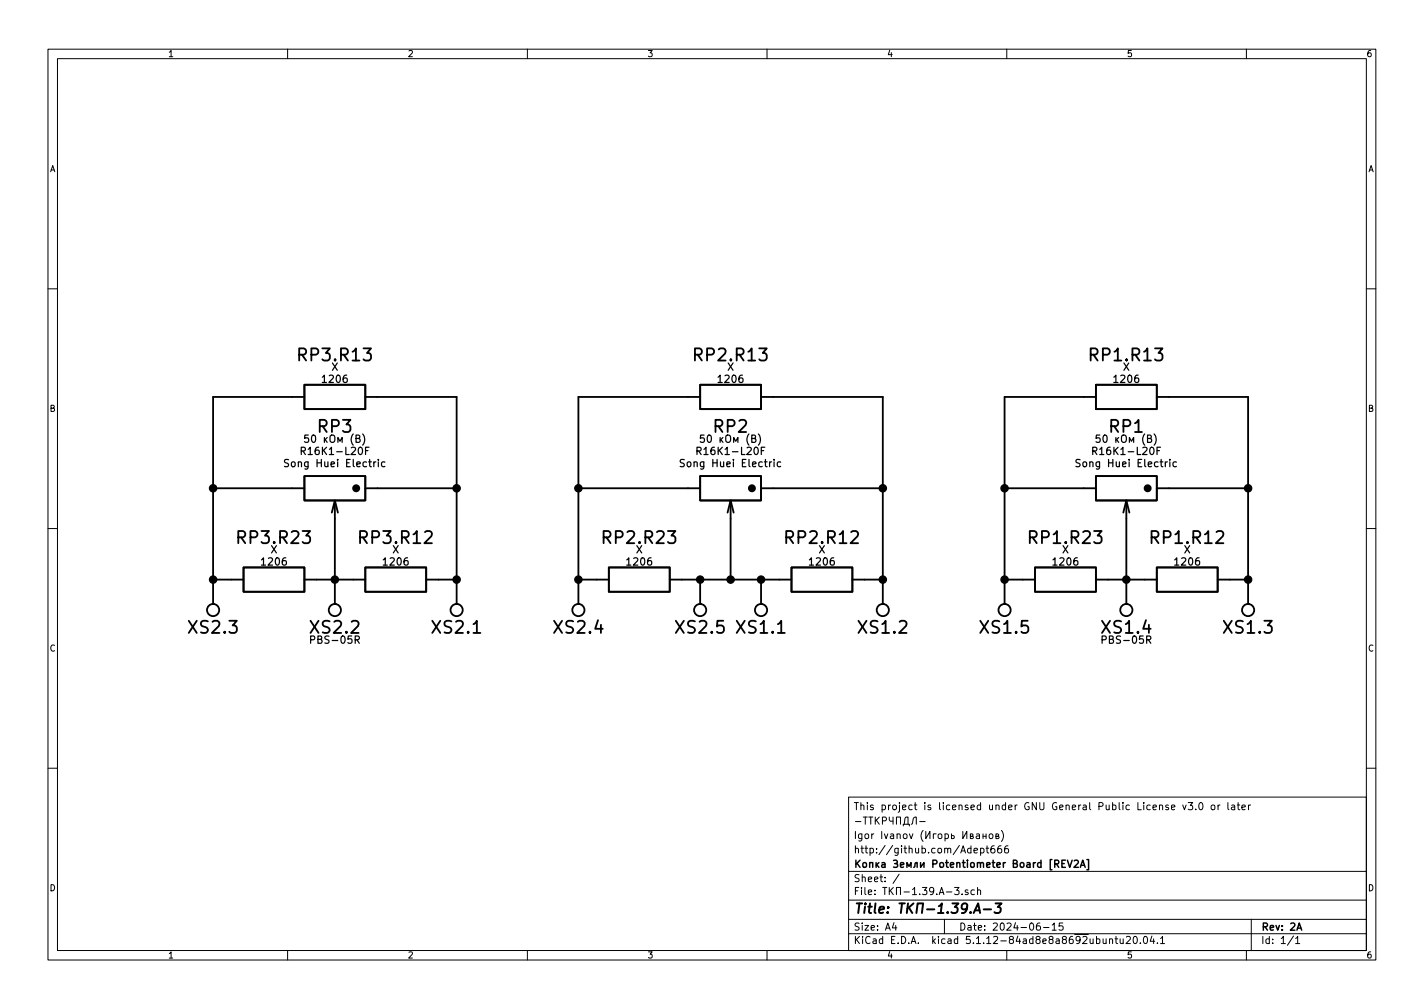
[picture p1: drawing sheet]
EESchema Schematic File Version 4
EELAYER 30 0
EELAYER END
$Descr A4 11693 8268
encoding utf-8
Sheet 1 1
Title "ТКП-1.39.A-3"
Date "2024-06-15"
Rev "2A"
Comp "Копка Земли Potentiometer Board [REV2A]"
Comment1 "http://github.com/Adept666"
Comment2 "Igor Ivanov (Игорь Иванов)"
Comment3 "-ТТКРЧПДЛ-"
Comment4 "This project is licensed under GNU General Public License v3.0 or later"
$EndDescr
$Comp
L KCL:RESISTOR_VARIABLE RP2
U 1 1
P 6000 4000
F 0 "RP2" H 6000 3500 100 0000 C CNN
F 1 "B50K" H 6000 4000 100 0001 C CNN
F 2 "SBKCL-TH-SL:RP-PDB181-K-20-P-CENTRAL-CIRCULAR" H 6000 4000 60  0001 C CNN
F 3 "" H 6000 4000 60  0001 C CNN
F 4 "50 кОм (B)" H 6000 3600 60  0000 C CNN "Resistance"
F 5 "R16K1-L20F" H 6000 3700 60  0000 C CNN "Product"
F 6 "Song Huei Electric" H 6000 3800 60  0000 C CNN "Manufacturer"
	1    6000 4000
	-1   0    0    1   
$EndComp
Wire Wire Line
	5650 4000 4750 4000
Wire Wire Line
	4750 4000 4750 4750
Wire Wire Line
	6350 4000 7250 4000
Wire Wire Line
	7250 4000 7250 4750
Wire Wire Line
	2750 4250 2750 4750
Wire Wire Line
	2400 4000 1750 4000
Wire Wire Line
	1750 4000 1750 4750
Wire Wire Line
	3100 4000 3750 4000
Wire Wire Line
	3750 4000 3750 4750
Wire Wire Line
	6000 4250 6000 4750
$Comp
L KCL:RESISTOR_GENERAL RP2.R13
U 1 1
P 6000 3250
F 0 "RP2.R13" H 6000 3600 100 0000 C CNN
F 1 "X" H 6000 3250 100 0001 C CNN
F 2 "KCL-SM:R-SM-1206" H 6000 3250 60  0001 C CNN
F 3 "" H 6000 3250 60  0001 C CNN
F 4 "X" H 6000 3500 60  0000 C CNN "Resistance"
F 5 "1206" H 6000 3400 60  0000 C CNN "Package"
	1    6000 3250
	1    0    0    -1  
$EndComp
Wire Wire Line
	4750 3250 5650 3250
Wire Wire Line
	6350 3250 7250 3250
$Comp
L KCL:RESISTOR_GENERAL RP3.R13
U 1 1
P 2750 3250
F 0 "RP3.R13" H 2750 3600 100 0000 C CNN
F 1 "X" H 2750 3250 100 0001 C CNN
F 2 "KCL-SM:R-SM-1206" H 2750 3250 60  0001 C CNN
F 3 "" H 2750 3250 60  0001 C CNN
F 4 "X" H 2750 3500 60  0000 C CNN "Resistance"
F 5 "1206" H 2750 3400 60  0000 C CNN "Package"
	1    2750 3250
	1    0    0    -1  
$EndComp
Wire Wire Line
	1750 3250 2400 3250
Wire Wire Line
	3100 3250 3750 3250
Wire Wire Line
	1750 3250 1750 4000
Wire Wire Line
	3750 3250 3750 4000
Wire Wire Line
	4750 3250 4750 4000
Wire Wire Line
	7250 3250 7250 4000
Connection ~ 1750 4000
Connection ~ 3750 4000
Connection ~ 4750 4000
Connection ~ 7250 4000
$Comp
L KCL:RESISTOR_GENERAL RP2.R12
U 1 1
P 6750 4750
F 0 "RP2.R12" H 6750 5100 100 0000 C CNN
F 1 "X" H 6750 4750 100 0001 C CNN
F 2 "KCL-SM:R-SM-1206" H 6750 4750 60  0001 C CNN
F 3 "" H 6750 4750 60  0001 C CNN
F 4 "X" H 6750 5000 60  0000 C CNN "Resistance"
F 5 "1206" H 6750 4900 60  0000 C CNN "Package"
	1    6750 4750
	1    0    0    -1  
$EndComp
$Comp
L KCL:RESISTOR_GENERAL RP2.R23
U 1 1
P 5250 4750
F 0 "RP2.R23" H 5250 5100 100 0000 C CNN
F 1 "X" H 5250 4750 100 0001 C CNN
F 2 "KCL-SM:R-SM-1206" H 5250 4750 60  0001 C CNN
F 3 "" H 5250 4750 60  0001 C CNN
F 4 "X" H 5250 5000 60  0000 C CNN "Resistance"
F 5 "1206" H 5250 4900 60  0000 C CNN "Package"
	1    5250 4750
	1    0    0    -1  
$EndComp
$Comp
L KCL:RESISTOR_GENERAL RP3.R12
U 1 1
P 3250 4750
F 0 "RP3.R12" H 3250 5100 100 0000 C CNN
F 1 "X" H 3250 4750 100 0001 C CNN
F 2 "KCL-SM:R-SM-1206" H 3250 4750 60  0001 C CNN
F 3 "" H 3250 4750 60  0001 C CNN
F 4 "X" H 3250 5000 60  0000 C CNN "Resistance"
F 5 "1206" H 3250 4900 60  0000 C CNN "Package"
	1    3250 4750
	1    0    0    -1  
$EndComp
$Comp
L KCL:RESISTOR_GENERAL RP3.R23
U 1 1
P 2250 4750
F 0 "RP3.R23" H 2250 5100 100 0000 C CNN
F 1 "X" H 2250 4750 100 0001 C CNN
F 2 "KCL-SM:R-SM-1206" H 2250 4750 60  0001 C CNN
F 3 "" H 2250 4750 60  0001 C CNN
F 4 "X" H 2250 5000 60  0000 C CNN "Resistance"
F 5 "1206" H 2250 4900 60  0000 C CNN "Package"
	1    2250 4750
	1    0    0    -1  
$EndComp
Wire Wire Line
	1750 4750 1900 4750
Connection ~ 1750 4750
Wire Wire Line
	1750 4750 1750 4950
Wire Wire Line
	2600 4750 2750 4750
Connection ~ 2750 4750
Wire Wire Line
	2750 4750 2750 4950
Wire Wire Line
	2750 4750 2900 4750
Wire Wire Line
	3600 4750 3750 4750
Connection ~ 3750 4750
Wire Wire Line
	3750 4750 3750 4950
Wire Wire Line
	4750 4750 4900 4750
Connection ~ 4750 4750
Wire Wire Line
	4750 4750 4750 4950
Wire Wire Line
	5750 4750 6000 4750
Connection ~ 6000 4750
Wire Wire Line
	6000 4750 6250 4750
Wire Wire Line
	7100 4750 7250 4750
Connection ~ 7250 4750
Wire Wire Line
	7250 4750 7250 4950
$Comp
L KCL:JUNCTION_DISMOUNTABLE_5U XS2
U 4 1
P 4750 5000
F 0 "XS2" H 4750 5150 100 0000 C CNN
F 1 "PBS-05R" H 4750 5000 100 0001 C CNN
F 2 "SBKCL-TH-SL:CON-PBS-05R-RPB" H 4750 5000 60  0001 C CNN
F 3 "" H 4750 5000 60  0001 C CNN
	4    4750 5000
	-1   0    0    1   
$EndComp
$Comp
L KCL:JUNCTION_DISMOUNTABLE_5U XS2
U 3 1
P 1750 5000
F 0 "XS2" H 1750 5150 100 0000 C CNN
F 1 "PBS-05R" H 1750 5000 100 0001 C CNN
F 2 "SBKCL-TH-SL:CON-PBS-05R-RPB" H 1750 5000 60  0001 C CNN
F 3 "" H 1750 5000 60  0001 C CNN
	3    1750 5000
	-1   0    0    1   
$EndComp
$Comp
L KCL:JUNCTION_DISMOUNTABLE_5U XS2
U 1 1
P 3750 5000
F 0 "XS2" H 3750 5150 100 0000 C CNN
F 1 "PBS-05R" H 3750 5000 100 0001 C CNN
F 2 "SBKCL-TH-SL:CON-PBS-05R-RPB" H 3750 5000 60  0001 C CNN
F 3 "" H 3750 5000 60  0001 C CNN
	1    3750 5000
	-1   0    0    1   
$EndComp
$Comp
L KCL:JUNCTION_DISMOUNTABLE_5U XS2
U 2 1
P 2750 5000
F 0 "XS2" H 2750 5150 100 0000 C CNN
F 1 "PBS-05R" H 2750 5000 100 0001 C CNN
F 2 "SBKCL-TH-SL:CON-PBS-05R-RPB" H 2750 5000 60  0001 C CNN
F 3 "" H 2750 5000 60  0001 C CNN
F 4 "PBS-05R" H 2750 5250 60  0000 C CNN "Product"
	2    2750 5000
	-1   0    0    1   
$EndComp
$Comp
L KCL:RESISTOR_VARIABLE RP1
U 1 1
P 9250 4000
F 0 "RP1" H 9250 3500 100 0000 C CNN
F 1 "B50K" H 9250 4000 100 0001 C CNN
F 2 "SBKCL-TH-SL:RP-PDB181-K-20-P-FIRST-CIRCULAR" H 9250 4000 60  0001 C CNN
F 3 "" H 9250 4000 60  0001 C CNN
F 4 "50 кОм (B)" H 9250 3600 60  0000 C CNN "Resistance"
F 5 "R16K1-L20F" H 9250 3700 60  0000 C CNN "Product"
F 6 "Song Huei Electric" H 9250 3800 60  0000 C CNN "Manufacturer"
	1    9250 4000
	-1   0    0    1   
$EndComp
Wire Wire Line
	9250 4250 9250 4750
Wire Wire Line
	8900 4000 8250 4000
Wire Wire Line
	8250 4000 8250 4750
Wire Wire Line
	9600 4000 10250 4000
Wire Wire Line
	10250 4000 10250 4750
$Comp
L KCL:RESISTOR_GENERAL RP1.R13
U 1 1
P 9250 3250
F 0 "RP1.R13" H 9250 3600 100 0000 C CNN
F 1 "X" H 9250 3250 100 0001 C CNN
F 2 "KCL-SM:R-SM-1206" H 9250 3250 60  0001 C CNN
F 3 "" H 9250 3250 60  0001 C CNN
F 4 "X" H 9250 3500 60  0000 C CNN "Resistance"
F 5 "1206" H 9250 3400 60  0000 C CNN "Package"
	1    9250 3250
	1    0    0    -1  
$EndComp
Wire Wire Line
	8250 3250 8900 3250
Wire Wire Line
	9600 3250 10250 3250
Wire Wire Line
	8250 3250 8250 4000
Wire Wire Line
	10250 3250 10250 4000
Connection ~ 8250 4000
Connection ~ 10250 4000
$Comp
L KCL:RESISTOR_GENERAL RP1.R12
U 1 1
P 9750 4750
F 0 "RP1.R12" H 9750 5100 100 0000 C CNN
F 1 "X" H 9750 4750 100 0001 C CNN
F 2 "KCL-SM:R-SM-1206" H 9750 4750 60  0001 C CNN
F 3 "" H 9750 4750 60  0001 C CNN
F 4 "X" H 9750 5000 60  0000 C CNN "Resistance"
F 5 "1206" H 9750 4900 60  0000 C CNN "Package"
	1    9750 4750
	1    0    0    -1  
$EndComp
$Comp
L KCL:RESISTOR_GENERAL RP1.R23
U 1 1
P 8750 4750
F 0 "RP1.R23" H 8750 5100 100 0000 C CNN
F 1 "X" H 8750 4750 100 0001 C CNN
F 2 "KCL-SM:R-SM-1206" H 8750 4750 60  0001 C CNN
F 3 "" H 8750 4750 60  0001 C CNN
F 4 "X" H 8750 5000 60  0000 C CNN "Resistance"
F 5 "1206" H 8750 4900 60  0000 C CNN "Package"
	1    8750 4750
	1    0    0    -1  
$EndComp
Wire Wire Line
	8250 4750 8400 4750
Connection ~ 8250 4750
Wire Wire Line
	8250 4750 8250 4950
Wire Wire Line
	9100 4750 9250 4750
Connection ~ 9250 4750
Wire Wire Line
	9250 4750 9250 4950
Wire Wire Line
	9250 4750 9400 4750
Wire Wire Line
	10100 4750 10250 4750
Connection ~ 10250 4750
Wire Wire Line
	10250 4750 10250 4950
$Comp
L KCL:JUNCTION_DISMOUNTABLE_5U XS1
U 2 1
P 7250 5000
F 0 "XS1" H 7250 5150 100 0000 C CNN
F 1 "PBS-05R" H 7250 5000 100 0001 C CNN
F 2 "SBKCL-TH-SL:CON-PBS-05R-RPB" H 7250 5000 60  0001 C CNN
F 3 "" H 7250 5000 60  0001 C CNN
	2    7250 5000
	-1   0    0    1   
$EndComp
$Comp
L KCL:JUNCTION_DISMOUNTABLE_5U XS1
U 3 1
P 10250 5000
F 0 "XS1" H 10250 5150 100 0000 C CNN
F 1 "PBS-05R" H 10250 5000 100 0001 C CNN
F 2 "SBKCL-TH-SL:CON-PBS-05R-RPB" H 10250 5000 60  0001 C CNN
F 3 "" H 10250 5000 60  0001 C CNN
	3    10250 5000
	-1   0    0    1   
$EndComp
$Comp
L KCL:JUNCTION_DISMOUNTABLE_5U XS1
U 4 1
P 9250 5000
F 0 "XS1" H 9250 5150 100 0000 C CNN
F 1 "PBS-05R" H 9250 5000 100 0001 C CNN
F 2 "SBKCL-TH-SL:CON-PBS-05R-RPB" H 9250 5000 60  0001 C CNN
F 3 "" H 9250 5000 60  0001 C CNN
F 4 "PBS-05R" H 9250 5250 60  0000 C CNN "Product"
	4    9250 5000
	-1   0    0    1   
$EndComp
$Comp
L KCL:JUNCTION_DISMOUNTABLE_5U XS1
U 5 1
P 8250 5000
F 0 "XS1" H 8250 5150 100 0000 C CNN
F 1 "PBS-05R" H 8250 5000 100 0001 C CNN
F 2 "SBKCL-TH-SL:CON-PBS-05R-RPB" H 8250 5000 60  0001 C CNN
F 3 "" H 8250 5000 60  0001 C CNN
	5    8250 5000
	-1   0    0    1   
$EndComp
$Comp
L KCL:JUNCTION_DISMOUNTABLE_5U XS1
U 1 1
P 6250 5000
F 0 "XS1" H 6250 5150 100 0000 C CNN
F 1 "PBS-05R" H 6250 5000 100 0001 C CNN
F 2 "SBKCL-TH-SL:CON-PBS-05R-RPB" H 6250 5000 60  0001 C CNN
F 3 "" H 6250 5000 60  0001 C CNN
	1    6250 5000
	-1   0    0    1   
$EndComp
$Comp
L KCL:JUNCTION_DISMOUNTABLE_5U XS2
U 5 1
P 5750 5000
F 0 "XS2" H 5750 5150 100 0000 C CNN
F 1 "PBS-05R" H 5750 5000 100 0001 C CNN
F 2 "SBKCL-TH-SL:CON-PBS-05R-RPB" H 5750 5000 60  0001 C CNN
F 3 "" H 5750 5000 60  0001 C CNN
	5    5750 5000
	-1   0    0    1   
$EndComp
Wire Wire Line
	5750 4750 5750 4950
Wire Wire Line
	6250 4750 6250 4950
Wire Wire Line
	6250 4750 6400 4750
Connection ~ 6250 4750
Wire Wire Line
	5600 4750 5750 4750
Connection ~ 5750 4750
$Comp
L KCL:RESISTOR_VARIABLE RP3
U 1 1
P 2750 4000
F 0 "RP3" H 2750 3500 100 0000 C CNN
F 1 "B50K" H 2750 4000 100 0001 C CNN
F 2 "SBKCL-TH-SL:RP-PDB181-K-20-P-LAST-CIRCULAR" H 2750 4000 60  0001 C CNN
F 3 "" H 2750 4000 60  0001 C CNN
F 4 "50 кОм (B)" H 2750 3600 60  0000 C CNN "Resistance"
F 5 "R16K1-L20F" H 2750 3700 60  0000 C CNN "Product"
F 6 "Song Huei Electric" H 2750 3800 60  0000 C CNN "Manufacturer"
	1    2750 4000
	-1   0    0    1   
$EndComp
$EndSCHEMATC
